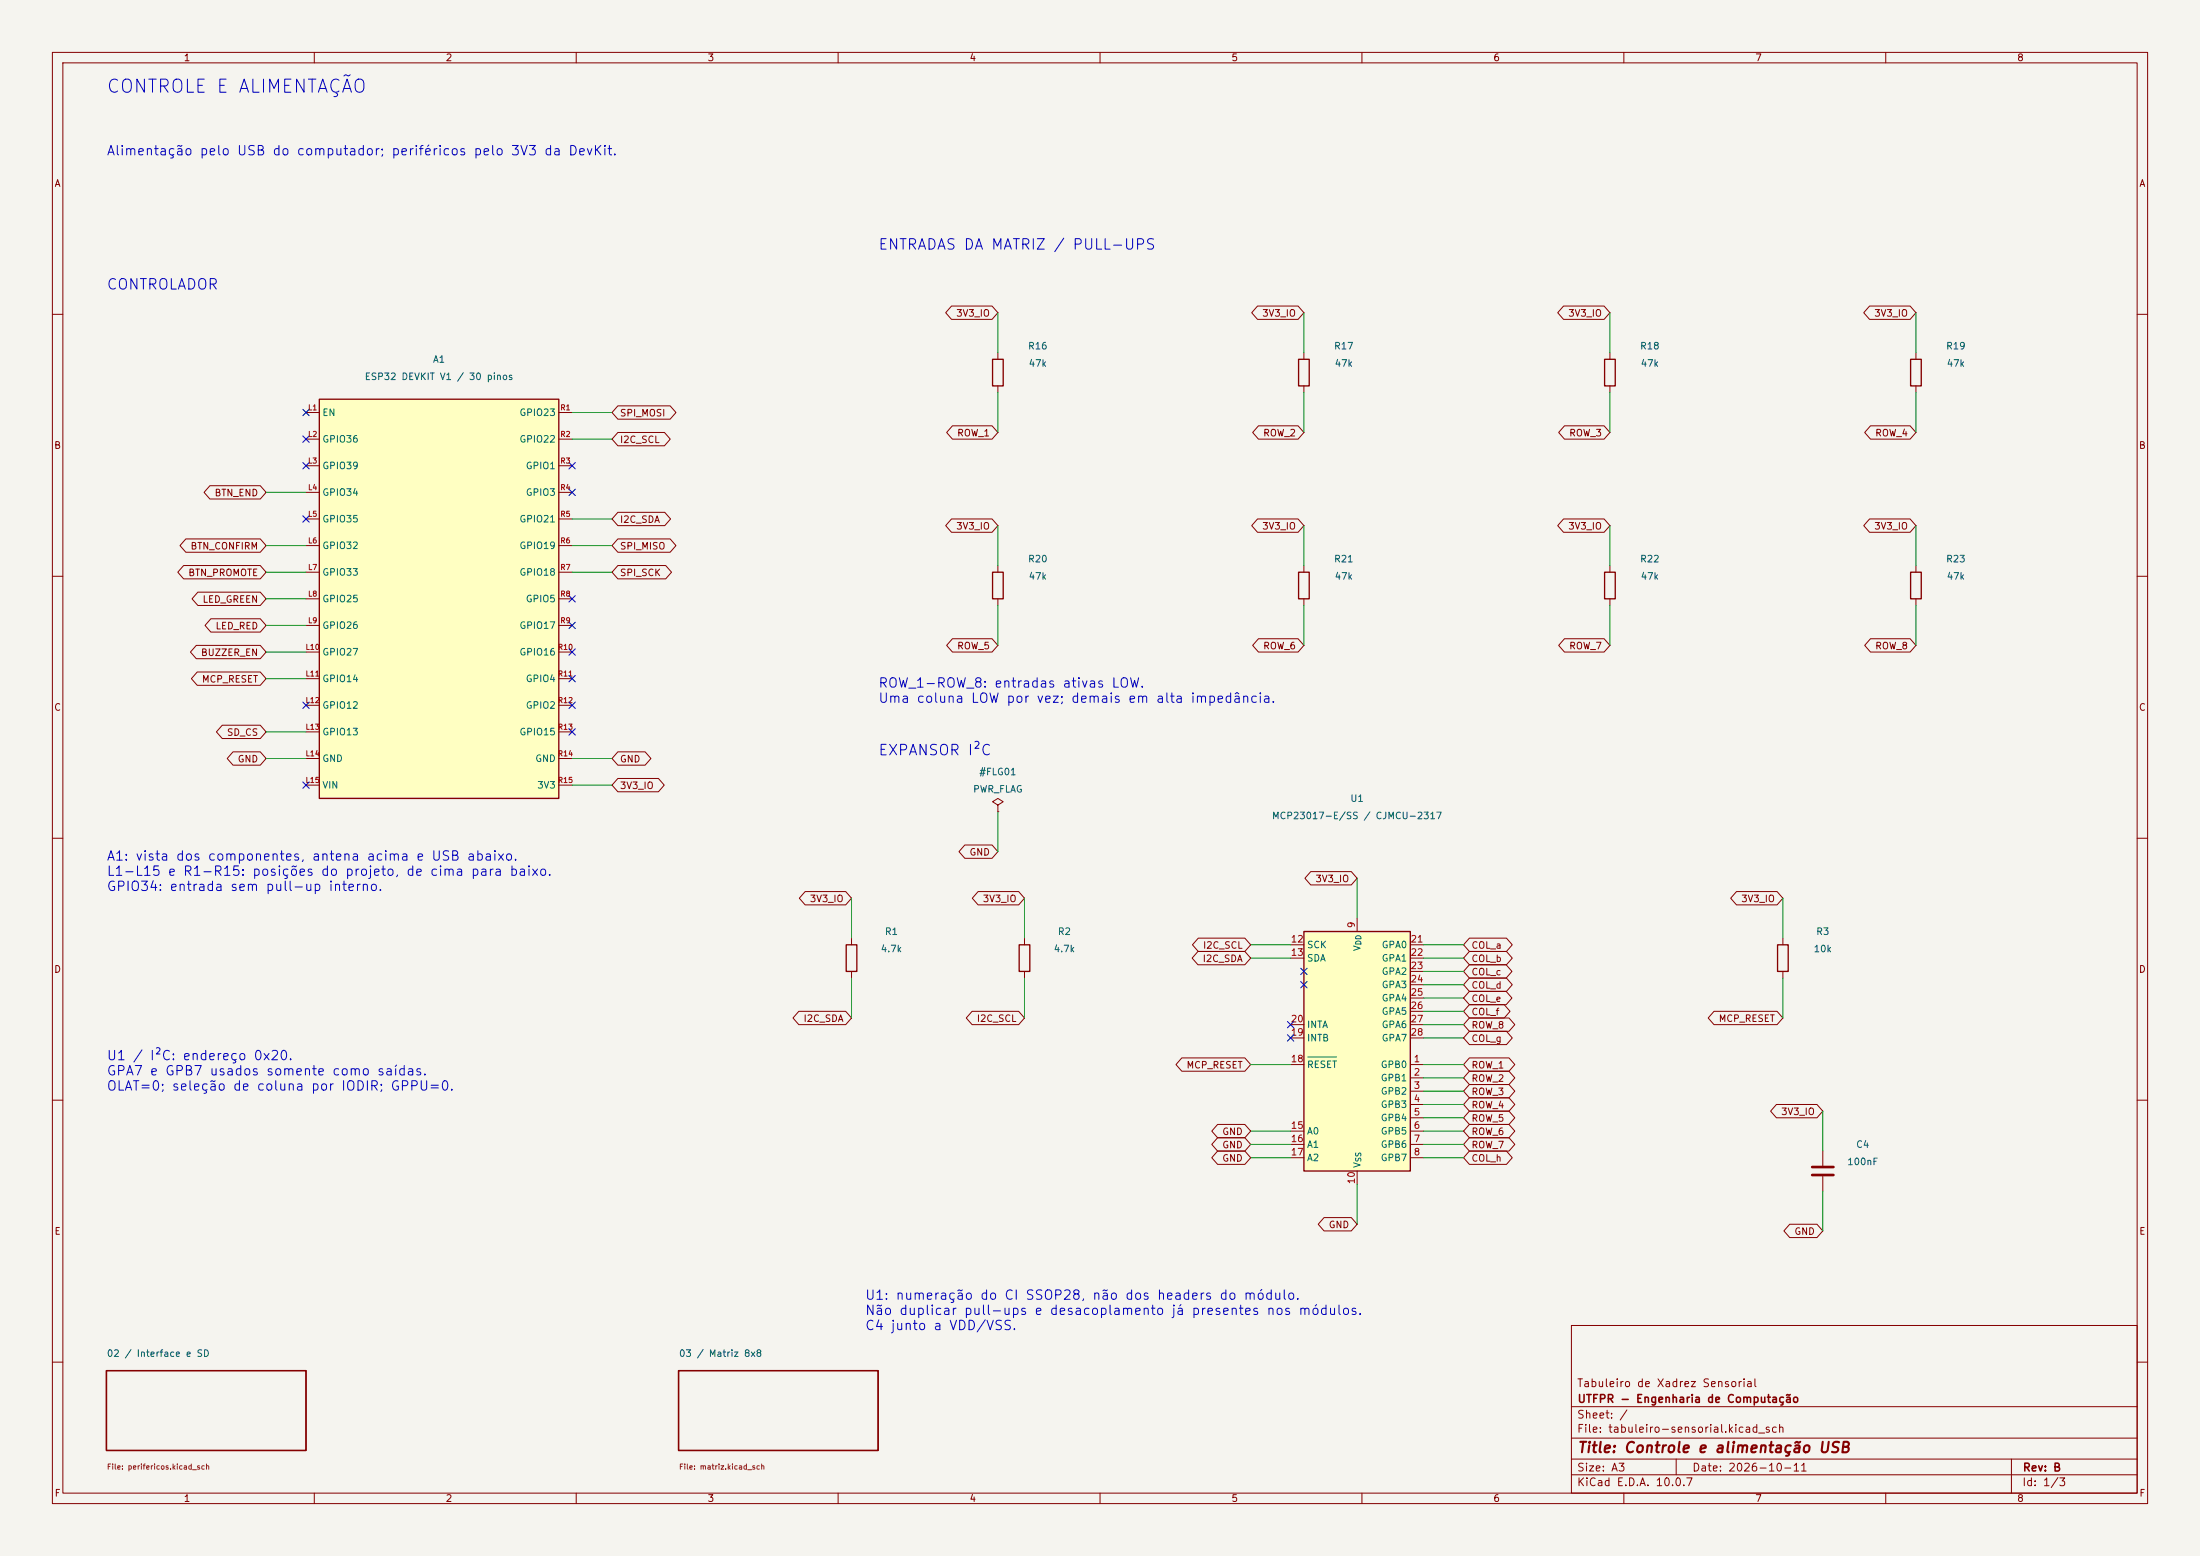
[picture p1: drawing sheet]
(kicad_sch (version 20250114) (generator "eeschema") (paper "A3")
    (title_block (title "Controle e alimentação USB") (date "2026-10-11") (rev "B") (company "UTFPR - Engenharia de Computação")
    (comment 1 "Tabuleiro de Xadrez Sensorial"))
    (lib_symbols (symbol "Sensory:C"
  (pin_numbers (hide yes))
  (pin_names
   (offset 0.254))
  (exclude_from_sim no)
  (in_bom yes)
  (on_board yes)
  (in_pos_files yes)
  (duplicate_pin_numbers_are_jumpers no)
  (property "Reference" "C" (at 0.635 2.54 0) (show_name no) (do_not_autoplace no) (effects (font (size 1.27 1.27)) (justify left)))
  (property "Value" "C" (at 0.635 -2.54 0) (show_name no) (do_not_autoplace no) (effects (font (size 1.27 1.27)) (justify left)))
  (property "Footprint" "" (at 0.9652 -3.81 0) (show_name no) (do_not_autoplace no) (hide yes) (effects (font (size 1.27 1.27))))
  (property "Datasheet" "" (at 0 0 0) (show_name no) (do_not_autoplace no) (hide yes) (effects (font (size 1.27 1.27))))
  (property "Description" "Unpolarized capacitor" (at 0 0 0) (show_name no) (do_not_autoplace no) (hide yes) (effects (font (size 1.27 1.27))))
  (symbol "C_0_1"
   (polyline (pts (xy -2.032 0.762) (xy 2.032 0.762)) (stroke (width 0.508) (type default)) (fill (type none)))
   (polyline (pts (xy -2.032 -0.762) (xy 2.032 -0.762)) (stroke (width 0.508) (type default)) (fill (type none))))
  (symbol "C_1_1"
   (pin passive line (at 0 3.81 270) (length 2.794) (name "" (effects (font (size 1.27 1.27)))) (number "1" (effects (font (size 1.27 1.27)))))
   (pin passive line (at 0 -3.81 90) (length 2.794) (name "" (effects (font (size 1.27 1.27)))) (number "2" (effects (font (size 1.27 1.27))))))
  (embedded_fonts no))
(symbol "Sensory:ESP32_DevKit_V1_30pin" (pin_names (offset 0.5)) (in_bom yes) (on_board yes)
   (property "Reference" "A" (at 0 43.18 0) (effects (font (size 1 1))))
   (property "Value" "ESP32_DevKit_V1_30pin" (at 0 40.64 0) (effects (font (size 1 1))))
   (property "Footprint" "" (at 0 0 0) (effects (font (size 1 1)) (hide yes)))
   (property "Datasheet" "" (at 0 0 0) (effects (font (size 1 1)) (hide yes)))
   (property "Description" "DevKit V1 / ESP-WROOM-32, 30 pinos. Vista dos componentes, antena acima e USB abaixo. L/R: posições do projeto, de cima para baixo; não são números do módulo WROOM." (at 0 0 0) (effects (font (size 1 1)) (hide yes)))
   (symbol "ESP32_DevKit_V1_30pin_0_1" (rectangle (start -22.86 38.1) (end 22.86 -38.1) (stroke (width 0.254) (type default)) (fill (type background)))) (symbol "ESP32_DevKit_V1_30pin_1_1" (pin input line (at -25.4 35.56 0) (length 2.54) (name "EN" (effects (font (size 1.27 1.27)))) (number "L1" (effects (font (size 1.0 1.0))))) (pin input line (at -25.4 30.48 0) (length 2.54) (name "GPIO36" (effects (font (size 1.27 1.27)))) (number "L2" (effects (font (size 1.0 1.0))))) (pin input line (at -25.4 25.4 0) (length 2.54) (name "GPIO39" (effects (font (size 1.27 1.27)))) (number "L3" (effects (font (size 1.0 1.0))))) (pin input line (at -25.4 20.32 0) (length 2.54) (name "GPIO34" (effects (font (size 1.27 1.27)))) (number "L4" (effects (font (size 1.0 1.0))))) (pin input line (at -25.4 15.24 0) (length 2.54) (name "GPIO35" (effects (font (size 1.27 1.27)))) (number "L5" (effects (font (size 1.0 1.0))))) (pin input line (at -25.4 10.16 0) (length 2.54) (name "GPIO32" (effects (font (size 1.27 1.27)))) (number "L6" (effects (font (size 1.0 1.0))))) (pin input line (at -25.4 5.08 0) (length 2.54) (name "GPIO33" (effects (font (size 1.27 1.27)))) (number "L7" (effects (font (size 1.0 1.0))))) (pin output line (at -25.4 -0.0 0) (length 2.54) (name "GPIO25" (effects (font (size 1.27 1.27)))) (number "L8" (effects (font (size 1.0 1.0))))) (pin output line (at -25.4 -5.08 0) (length 2.54) (name "GPIO26" (effects (font (size 1.27 1.27)))) (number "L9" (effects (font (size 1.0 1.0))))) (pin output line (at -25.4 -10.16 0) (length 2.54) (name "GPIO27" (effects (font (size 1.27 1.27)))) (number "L10" (effects (font (size 1.0 1.0))))) (pin output line (at -25.4 -15.24 0) (length 2.54) (name "GPIO14" (effects (font (size 1.27 1.27)))) (number "L11" (effects (font (size 1.0 1.0))))) (pin bidirectional line (at -25.4 -20.32 0) (length 2.54) (name "GPIO12" (effects (font (size 1.27 1.27)))) (number "L12" (effects (font (size 1.0 1.0))))) (pin output line (at -25.4 -25.4 0) (length 2.54) (name "GPIO13" (effects (font (size 1.27 1.27)))) (number "L13" (effects (font (size 1.0 1.0))))) (pin power_in line (at -25.4 -30.48 0) (length 2.54) (name "GND" (effects (font (size 1.27 1.27)))) (number "L14" (effects (font (size 1.0 1.0))))) (pin power_in line (at -25.4 -35.56 0) (length 2.54) (name "VIN" (effects (font (size 1.27 1.27)))) (number "L15" (effects (font (size 1.0 1.0))))) (pin output line (at 25.4 35.56 180) (length 2.54) (name "GPIO23" (effects (font (size 1.27 1.27)))) (number "R1" (effects (font (size 1.0 1.0))))) (pin output line (at 25.4 30.48 180) (length 2.54) (name "GPIO22" (effects (font (size 1.27 1.27)))) (number "R2" (effects (font (size 1.0 1.0))))) (pin bidirectional line (at 25.4 25.4 180) (length 2.54) (name "GPIO1" (effects (font (size 1.27 1.27)))) (number "R3" (effects (font (size 1.0 1.0))))) (pin bidirectional line (at 25.4 20.32 180) (length 2.54) (name "GPIO3" (effects (font (size 1.27 1.27)))) (number "R4" (effects (font (size 1.0 1.0))))) (pin bidirectional line (at 25.4 15.24 180) (length 2.54) (name "GPIO21" (effects (font (size 1.27 1.27)))) (number "R5" (effects (font (size 1.0 1.0))))) (pin input line (at 25.4 10.16 180) (length 2.54) (name "GPIO19" (effects (font (size 1.27 1.27)))) (number "R6" (effects (font (size 1.0 1.0))))) (pin output line (at 25.4 5.08 180) (length 2.54) (name "GPIO18" (effects (font (size 1.27 1.27)))) (number "R7" (effects (font (size 1.0 1.0))))) (pin bidirectional line (at 25.4 -0.0 180) (length 2.54) (name "GPIO5" (effects (font (size 1.27 1.27)))) (number "R8" (effects (font (size 1.0 1.0))))) (pin bidirectional line (at 25.4 -5.08 180) (length 2.54) (name "GPIO17" (effects (font (size 1.27 1.27)))) (number "R9" (effects (font (size 1.0 1.0))))) (pin bidirectional line (at 25.4 -10.16 180) (length 2.54) (name "GPIO16" (effects (font (size 1.27 1.27)))) (number "R10" (effects (font (size 1.0 1.0))))) (pin bidirectional line (at 25.4 -15.24 180) (length 2.54) (name "GPIO4" (effects (font (size 1.27 1.27)))) (number "R11" (effects (font (size 1.0 1.0))))) (pin bidirectional line (at 25.4 -20.32 180) (length 2.54) (name "GPIO2" (effects (font (size 1.27 1.27)))) (number "R12" (effects (font (size 1.0 1.0))))) (pin bidirectional line (at 25.4 -25.4 180) (length 2.54) (name "GPIO15" (effects (font (size 1.27 1.27)))) (number "R13" (effects (font (size 1.0 1.0))))) (pin power_in line (at 25.4 -30.48 180) (length 2.54) (name "GND" (effects (font (size 1.27 1.27)))) (number "R14" (effects (font (size 1.0 1.0))))) (pin power_out line (at 25.4 -35.56 180) (length 2.54) (name "3V3" (effects (font (size 1.27 1.27)))) (number "R15" (effects (font (size 1.0 1.0)))))))
(symbol "Sensory:MCP23017"
  (exclude_from_sim no)
  (in_bom yes)
  (on_board yes)
  (in_pos_files yes)
  (duplicate_pin_numbers_are_jumpers no)
  (property "Reference" "U" (at -9.398 24.638 0) (show_name no) (do_not_autoplace no) (effects (font (size 1.27 1.27))))
  (property "Value" "MCP23017" (at 11.176 24.638 0) (show_name no) (do_not_autoplace no) (effects (font (size 1.27 1.27))))
  (property "Footprint" "Package_SO:SOIC-28W_7.5x17.9mm_P1.27mm" (at 5.08 -25.4 0) (show_name no) (do_not_autoplace no) (hide yes) (effects (font (size 1.27 1.27)) (justify left)))
  (property "Datasheet" "https://ww1.microchip.com/downloads/aemDocuments/documents/APID/ProductDocuments/DataSheets/MCP23017-Data-Sheet-DS20001952.pdf" (at 5.08 -27.94 0) (show_name no) (do_not_autoplace no) (hide yes) (effects (font (size 1.27 1.27)) (justify left)))
  (property "Description" "16-bit I/O expander, I2C, interrupts, w pull-ups, GPA7/GPB7 output only (https://microchip.my.site.com/s/article/GPA7---GPB7-Cannot-Be-Used-as-Inputs-In-MCP23017),  SOIC-28" (at 0 0 0) (show_name no) (do_not_autoplace no) (hide yes) (effects (font (size 1.27 1.27))))
  (symbol "MCP23017_0_1"
   (rectangle (start -10.16 22.86) (end 10.16 -22.86) (stroke (width 0.254) (type default)) (fill (type background))))
  (symbol "MCP23017_1_1"
   (pin bidirectional line (at 12.7 -2.54 180) (length 2.54) (name "GPB0" (effects (font (size 1.27 1.27)))) (number "1" (effects (font (size 1.27 1.27)))))
   (pin bidirectional line (at 12.7 -5.08 180) (length 2.54) (name "GPB1" (effects (font (size 1.27 1.27)))) (number "2" (effects (font (size 1.27 1.27)))))
   (pin bidirectional line (at 12.7 -7.62 180) (length 2.54) (name "GPB2" (effects (font (size 1.27 1.27)))) (number "3" (effects (font (size 1.27 1.27)))))
   (pin bidirectional line (at 12.7 -10.16 180) (length 2.54) (name "GPB3" (effects (font (size 1.27 1.27)))) (number "4" (effects (font (size 1.27 1.27)))))
   (pin bidirectional line (at 12.7 -12.7 180) (length 2.54) (name "GPB4" (effects (font (size 1.27 1.27)))) (number "5" (effects (font (size 1.27 1.27)))))
   (pin bidirectional line (at 12.7 -15.24 180) (length 2.54) (name "GPB5" (effects (font (size 1.27 1.27)))) (number "6" (effects (font (size 1.27 1.27)))))
   (pin bidirectional line (at 12.7 -17.78 180) (length 2.54) (name "GPB6" (effects (font (size 1.27 1.27)))) (number "7" (effects (font (size 1.27 1.27)))))
   (pin output line (at 12.7 -20.32 180) (length 2.54) (name "GPB7" (effects (font (size 1.27 1.27)))) (number "8" (effects (font (size 1.27 1.27)))))
   (pin power_in line (at 0 25.4 270) (length 2.54) (name "V_{DD}" (effects (font (size 1.27 1.27)))) (number "9" (effects (font (size 1.27 1.27)))))
   (pin power_in line (at 0 -25.4 90) (length 2.54) (name "V_{SS}" (effects (font (size 1.27 1.27)))) (number "10" (effects (font (size 1.27 1.27)))))
   (pin no_connect line (at -10.16 15.24 0) (length 2.54) (hide yes) (name "NC" (effects (font (size 1.27 1.27)))) (number "11" (effects (font (size 1.27 1.27)))))
   (pin input line (at -12.7 20.32 0) (length 2.54) (name "SCK" (effects (font (size 1.27 1.27)))) (number "12" (effects (font (size 1.27 1.27)))))
   (pin bidirectional line (at -12.7 17.78 0) (length 2.54) (name "SDA" (effects (font (size 1.27 1.27)))) (number "13" (effects (font (size 1.27 1.27)))))
   (pin no_connect line (at -10.16 12.7 0) (length 2.54) (hide yes) (name "NC" (effects (font (size 1.27 1.27)))) (number "14" (effects (font (size 1.27 1.27)))))
   (pin input line (at -12.7 -15.24 0) (length 2.54) (name "A0" (effects (font (size 1.27 1.27)))) (number "15" (effects (font (size 1.27 1.27)))))
   (pin input line (at -12.7 -17.78 0) (length 2.54) (name "A1" (effects (font (size 1.27 1.27)))) (number "16" (effects (font (size 1.27 1.27)))))
   (pin input line (at -12.7 -20.32 0) (length 2.54) (name "A2" (effects (font (size 1.27 1.27)))) (number "17" (effects (font (size 1.27 1.27)))))
   (pin input line (at -12.7 -2.54 0) (length 2.54) (name "~{RESET}" (effects (font (size 1.27 1.27)))) (number "18" (effects (font (size 1.27 1.27)))))
   (pin tri_state line (at -12.7 2.54 0) (length 2.54) (name "INTB" (effects (font (size 1.27 1.27)))) (number "19" (effects (font (size 1.27 1.27)))))
   (pin tri_state line (at -12.7 5.08 0) (length 2.54) (name "INTA" (effects (font (size 1.27 1.27)))) (number "20" (effects (font (size 1.27 1.27)))))
   (pin bidirectional line (at 12.7 20.32 180) (length 2.54) (name "GPA0" (effects (font (size 1.27 1.27)))) (number "21" (effects (font (size 1.27 1.27)))))
   (pin bidirectional line (at 12.7 17.78 180) (length 2.54) (name "GPA1" (effects (font (size 1.27 1.27)))) (number "22" (effects (font (size 1.27 1.27)))))
   (pin bidirectional line (at 12.7 15.24 180) (length 2.54) (name "GPA2" (effects (font (size 1.27 1.27)))) (number "23" (effects (font (size 1.27 1.27)))))
   (pin bidirectional line (at 12.7 12.7 180) (length 2.54) (name "GPA3" (effects (font (size 1.27 1.27)))) (number "24" (effects (font (size 1.27 1.27)))))
   (pin bidirectional line (at 12.7 10.16 180) (length 2.54) (name "GPA4" (effects (font (size 1.27 1.27)))) (number "25" (effects (font (size 1.27 1.27)))))
   (pin bidirectional line (at 12.7 7.62 180) (length 2.54) (name "GPA5" (effects (font (size 1.27 1.27)))) (number "26" (effects (font (size 1.27 1.27)))))
   (pin bidirectional line (at 12.7 5.08 180) (length 2.54) (name "GPA6" (effects (font (size 1.27 1.27)))) (number "27" (effects (font (size 1.27 1.27)))))
   (pin output line (at 12.7 2.54 180) (length 2.54) (name "GPA7" (effects (font (size 1.27 1.27)))) (number "28" (effects (font (size 1.27 1.27))))))
  (embedded_fonts no))
(symbol "Sensory:PWR_FLAG"
  (power global)
  (pin_numbers (hide yes))
  (pin_names
   (offset 0) (hide yes))
  (exclude_from_sim no)
  (in_bom yes)
  (on_board yes)
  (in_pos_files yes)
  (duplicate_pin_numbers_are_jumpers no)
  (property "Reference" "#FLG" (at 0 1.905 0) (show_name no) (do_not_autoplace no) (hide yes) (effects (font (size 1.27 1.27))))
  (property "Value" "PWR_FLAG" (at 0 3.81 0) (show_name no) (do_not_autoplace no) (effects (font (size 1.27 1.27))))
  (property "Footprint" "" (at 0 0 0) (show_name no) (do_not_autoplace no) (hide yes) (effects (font (size 1.27 1.27))))
  (property "Datasheet" "" (at 0 0 0) (show_name no) (do_not_autoplace no) (hide yes) (effects (font (size 1.27 1.27))))
  (property "Description" "Special symbol for telling ERC where power comes from" (at 0 0 0) (show_name no) (do_not_autoplace no) (hide yes) (effects (font (size 1.27 1.27))))
  (symbol "PWR_FLAG_0_0"
   (pin power_out line (at 0 0 90) (length 0) (name "" (effects (font (size 1.27 1.27)))) (number "1" (effects (font (size 1.27 1.27))))))
  (symbol "PWR_FLAG_0_1"
   (polyline (pts (xy 0 0) (xy 0 1.27) (xy -1.016 1.905) (xy 0 2.54) (xy 1.016 1.905) (xy 0 1.27)) (stroke (width 0) (type default)) (fill (type none))))
  (embedded_fonts no))
(symbol "Sensory:R"
  (pin_numbers (hide yes))
  (pin_names
   (offset 0))
  (exclude_from_sim no)
  (in_bom yes)
  (on_board yes)
  (in_pos_files yes)
  (duplicate_pin_numbers_are_jumpers no)
  (property "Reference" "R" (at 2.032 0 90) (show_name no) (do_not_autoplace no) (effects (font (size 1.27 1.27))))
  (property "Value" "R" (at 0 0 90) (show_name no) (do_not_autoplace no) (effects (font (size 1.27 1.27))))
  (property "Footprint" "" (at -1.778 0 90) (show_name no) (do_not_autoplace no) (hide yes) (effects (font (size 1.27 1.27))))
  (property "Datasheet" "" (at 0 0 0) (show_name no) (do_not_autoplace no) (hide yes) (effects (font (size 1.27 1.27))))
  (property "Description" "Resistor" (at 0 0 0) (show_name no) (do_not_autoplace no) (hide yes) (effects (font (size 1.27 1.27))))
  (symbol "R_0_1"
   (rectangle (start -1.016 -2.54) (end 1.016 2.54) (stroke (width 0.254) (type default)) (fill (type none))))
  (symbol "R_1_1"
   (pin passive line (at 0 3.81 270) (length 1.27) (name "" (effects (font (size 1.27 1.27)))) (number "1" (effects (font (size 1.27 1.27)))))
   (pin passive line (at 0 -3.81 90) (length 1.27) (name "" (effects (font (size 1.27 1.27)))) (number "2" (effects (font (size 1.27 1.27))))))
  (embedded_fonts no))) (text "CONTROLE E ALIMENTAÇÃO" (at 20.32 15.24 0) (effects (font (size 2.5 2.5)) (justify left top))) (text "Alimentação pelo USB do computador; periféricos pelo 3V3 da DevKit." (at 20.32 27.94 0) (effects (font (size 1.8 1.8)) (justify left top))) (text "CONTROLADOR" (at 20.32 53.34 0) (effects (font (size 2.0 2.0)) (justify left top))) (text "ENTRADAS DA MATRIZ / PULL-UPS" (at 167.64 45.72 0) (effects (font (size 2.0 2.0)) (justify left top))) (symbol (lib_id "Sensory:ESP32_DevKit_V1_30pin") (at 83.82 114.3 0) (unit 1) (in_bom yes) (on_board yes) (dnp no)
    (property "Reference" "A1" (at 83.82 68.58 0) (effects (font (size 1.27 1.27))))
    (property "Value" "ESP32 DEVKIT V1 / 30 pinos" (at 83.82 71.882 0) (effects (font (size 1.27 1.27))))
    (property "Footprint" "" (at 83.82 114.3 0) (effects (font (size 1 1)) (hide yes)))
    (property "Assembly_note" "Alimentação pelo USB do computador; 3V3 da placa alimenta os periféricos. L/R: posições do projeto, de cima para baixo, na vista dos componentes com antena acima e USB abaixo." (at 83.82 114.3 0) (effects (font (size 1 1)) (hide yes)))) (no_connect (at 58.42 78.74)) (no_connect (at 58.42 83.82)) (no_connect (at 58.42 88.9)) (wire (pts (xy 58.42 93.98) (xy 50.8 93.98)) (stroke (width 0) (type default))) (global_label "BTN_END" (shape bidirectional) (at 50.8 93.98 0) (effects (font (size 1.27 1.27)) (justify right))) (no_connect (at 58.42 99.06)) (wire (pts (xy 58.42 104.14) (xy 50.8 104.14)) (stroke (width 0) (type default))) (global_label "BTN_CONFIRM" (shape bidirectional) (at 50.8 104.14 0) (effects (font (size 1.27 1.27)) (justify right))) (wire (pts (xy 58.42 109.22) (xy 50.8 109.22)) (stroke (width 0) (type default))) (global_label "BTN_PROMOTE" (shape bidirectional) (at 50.8 109.22 0) (effects (font (size 1.27 1.27)) (justify right))) (wire (pts (xy 58.42 114.3) (xy 50.8 114.3)) (stroke (width 0) (type default))) (global_label "LED_GREEN" (shape bidirectional) (at 50.8 114.3 0) (effects (font (size 1.27 1.27)) (justify right))) (wire (pts (xy 58.42 119.38) (xy 50.8 119.38)) (stroke (width 0) (type default))) (global_label "LED_RED" (shape bidirectional) (at 50.8 119.38 0) (effects (font (size 1.27 1.27)) (justify right))) (wire (pts (xy 58.42 124.46) (xy 50.8 124.46)) (stroke (width 0) (type default))) (global_label "BUZZER_EN" (shape bidirectional) (at 50.8 124.46 0) (effects (font (size 1.27 1.27)) (justify right))) (wire (pts (xy 58.42 129.54) (xy 50.8 129.54)) (stroke (width 0) (type default))) (global_label "MCP_RESET" (shape bidirectional) (at 50.8 129.54 0) (effects (font (size 1.27 1.27)) (justify right))) (no_connect (at 58.42 134.62)) (wire (pts (xy 58.42 139.7) (xy 50.8 139.7)) (stroke (width 0) (type default))) (global_label "SD_CS" (shape bidirectional) (at 50.8 139.7 0) (effects (font (size 1.27 1.27)) (justify right))) (wire (pts (xy 58.42 144.78) (xy 50.8 144.78)) (stroke (width 0) (type default))) (global_label "GND" (shape bidirectional) (at 50.8 144.78 0) (effects (font (size 1.27 1.27)) (justify right))) (no_connect (at 58.42 149.86)) (wire (pts (xy 109.22 78.74) (xy 116.84 78.74)) (stroke (width 0) (type default))) (global_label "SPI_MOSI" (shape bidirectional) (at 116.84 78.74 180) (effects (font (size 1.27 1.27)) (justify left))) (wire (pts (xy 109.22 83.82) (xy 116.84 83.82)) (stroke (width 0) (type default))) (global_label "I2C_SCL" (shape bidirectional) (at 116.84 83.82 180) (effects (font (size 1.27 1.27)) (justify left))) (no_connect (at 109.22 88.9)) (no_connect (at 109.22 93.98)) (wire (pts (xy 109.22 99.06) (xy 116.84 99.06)) (stroke (width 0) (type default))) (global_label "I2C_SDA" (shape bidirectional) (at 116.84 99.06 180) (effects (font (size 1.27 1.27)) (justify left))) (wire (pts (xy 109.22 104.14) (xy 116.84 104.14)) (stroke (width 0) (type default))) (global_label "SPI_MISO" (shape bidirectional) (at 116.84 104.14 180) (effects (font (size 1.27 1.27)) (justify left))) (wire (pts (xy 109.22 109.22) (xy 116.84 109.22)) (stroke (width 0) (type default))) (global_label "SPI_SCK" (shape bidirectional) (at 116.84 109.22 180) (effects (font (size 1.27 1.27)) (justify left))) (no_connect (at 109.22 114.3)) (no_connect (at 109.22 119.38)) (no_connect (at 109.22 124.46)) (no_connect (at 109.22 129.54)) (no_connect (at 109.22 134.62)) (no_connect (at 109.22 139.7)) (wire (pts (xy 109.22 144.78) (xy 116.84 144.78)) (stroke (width 0) (type default))) (global_label "GND" (shape bidirectional) (at 116.84 144.78 180) (effects (font (size 1.27 1.27)) (justify left))) (wire (pts (xy 109.22 149.86) (xy 116.84 149.86)) (stroke (width 0) (type default))) (global_label "3V3_IO" (shape bidirectional) (at 116.84 149.86 180) (effects (font (size 1.27 1.27)) (justify left))) (text "A1: vista dos componentes, antena acima e USB abaixo.\nL1-L15 e R1-R15: posições do projeto, de cima para baixo.\nGPIO34: entrada sem pull-up interno." (at 20.32 162.56 0) (effects (font (size 1.8 1.8)) (justify left top))) (symbol (lib_id "Sensory:R") (at 190.5 71.12 0) (unit 1) (in_bom yes) (on_board yes) (dnp no)
    (property "Reference" "R16" (at 198.12 66.04 0) (effects (font (size 1.27 1.27))))
    (property "Value" "47k" (at 198.12 69.342 0) (effects (font (size 1.27 1.27))))
    (property "Footprint" "" (at 190.5 71.12 0) (effects (font (size 1 1)) (hide yes)))
    (property "Assembly_note" "Pull-up externo da entrada de matriz. Pull-ups internos do MCP desabilitados." (at 190.5 71.12 0) (effects (font (size 1 1)) (hide yes)))) (wire (pts (xy 190.5 67.31) (xy 190.5 59.69)) (stroke (width 0) (type default))) (global_label "3V3_IO" (shape bidirectional) (at 190.5 59.69 0) (effects (font (size 1.27 1.27)) (justify right))) (wire (pts (xy 190.5 74.93) (xy 190.5 82.55)) (stroke (width 0) (type default))) (global_label "ROW_1" (shape bidirectional) (at 190.5 82.55 0) (effects (font (size 1.27 1.27)) (justify right))) (symbol (lib_id "Sensory:R") (at 248.92 71.12 0) (unit 1) (in_bom yes) (on_board yes) (dnp no)
    (property "Reference" "R17" (at 256.54 66.04 0) (effects (font (size 1.27 1.27))))
    (property "Value" "47k" (at 256.54 69.342 0) (effects (font (size 1.27 1.27))))
    (property "Footprint" "" (at 248.92 71.12 0) (effects (font (size 1 1)) (hide yes)))
    (property "Assembly_note" "Pull-up externo da entrada de matriz. Pull-ups internos do MCP desabilitados." (at 248.92 71.12 0) (effects (font (size 1 1)) (hide yes)))) (wire (pts (xy 248.92 67.31) (xy 248.92 59.69)) (stroke (width 0) (type default))) (global_label "3V3_IO" (shape bidirectional) (at 248.92 59.69 0) (effects (font (size 1.27 1.27)) (justify right))) (wire (pts (xy 248.92 74.93) (xy 248.92 82.55)) (stroke (width 0) (type default))) (global_label "ROW_2" (shape bidirectional) (at 248.92 82.55 0) (effects (font (size 1.27 1.27)) (justify right))) (symbol (lib_id "Sensory:R") (at 307.34 71.12 0) (unit 1) (in_bom yes) (on_board yes) (dnp no)
    (property "Reference" "R18" (at 314.96 66.04 0) (effects (font (size 1.27 1.27))))
    (property "Value" "47k" (at 314.96 69.342 0) (effects (font (size 1.27 1.27))))
    (property "Footprint" "" (at 307.34 71.12 0) (effects (font (size 1 1)) (hide yes)))
    (property "Assembly_note" "Pull-up externo da entrada de matriz. Pull-ups internos do MCP desabilitados." (at 307.34 71.12 0) (effects (font (size 1 1)) (hide yes)))) (wire (pts (xy 307.34 67.31) (xy 307.34 59.69)) (stroke (width 0) (type default))) (global_label "3V3_IO" (shape bidirectional) (at 307.34 59.69 0) (effects (font (size 1.27 1.27)) (justify right))) (wire (pts (xy 307.34 74.93) (xy 307.34 82.55)) (stroke (width 0) (type default))) (global_label "ROW_3" (shape bidirectional) (at 307.34 82.55 0) (effects (font (size 1.27 1.27)) (justify right))) (symbol (lib_id "Sensory:R") (at 365.76 71.12 0) (unit 1) (in_bom yes) (on_board yes) (dnp no)
    (property "Reference" "R19" (at 373.38 66.04 0) (effects (font (size 1.27 1.27))))
    (property "Value" "47k" (at 373.38 69.342 0) (effects (font (size 1.27 1.27))))
    (property "Footprint" "" (at 365.76 71.12 0) (effects (font (size 1 1)) (hide yes)))
    (property "Assembly_note" "Pull-up externo da entrada de matriz. Pull-ups internos do MCP desabilitados." (at 365.76 71.12 0) (effects (font (size 1 1)) (hide yes)))) (wire (pts (xy 365.76 67.31) (xy 365.76 59.69)) (stroke (width 0) (type default))) (global_label "3V3_IO" (shape bidirectional) (at 365.76 59.69 0) (effects (font (size 1.27 1.27)) (justify right))) (wire (pts (xy 365.76 74.93) (xy 365.76 82.55)) (stroke (width 0) (type default))) (global_label "ROW_4" (shape bidirectional) (at 365.76 82.55 0) (effects (font (size 1.27 1.27)) (justify right))) (symbol (lib_id "Sensory:R") (at 190.5 111.76 0) (unit 1) (in_bom yes) (on_board yes) (dnp no)
    (property "Reference" "R20" (at 198.12 106.68 0) (effects (font (size 1.27 1.27))))
    (property "Value" "47k" (at 198.12 109.982 0) (effects (font (size 1.27 1.27))))
    (property "Footprint" "" (at 190.5 111.76 0) (effects (font (size 1 1)) (hide yes)))
    (property "Assembly_note" "Pull-up externo da entrada de matriz. Pull-ups internos do MCP desabilitados." (at 190.5 111.76 0) (effects (font (size 1 1)) (hide yes)))) (wire (pts (xy 190.5 107.95) (xy 190.5 100.33)) (stroke (width 0) (type default))) (global_label "3V3_IO" (shape bidirectional) (at 190.5 100.33 0) (effects (font (size 1.27 1.27)) (justify right))) (wire (pts (xy 190.5 115.57) (xy 190.5 123.19)) (stroke (width 0) (type default))) (global_label "ROW_5" (shape bidirectional) (at 190.5 123.19 0) (effects (font (size 1.27 1.27)) (justify right))) (symbol (lib_id "Sensory:R") (at 248.92 111.76 0) (unit 1) (in_bom yes) (on_board yes) (dnp no)
    (property "Reference" "R21" (at 256.54 106.68 0) (effects (font (size 1.27 1.27))))
    (property "Value" "47k" (at 256.54 109.982 0) (effects (font (size 1.27 1.27))))
    (property "Footprint" "" (at 248.92 111.76 0) (effects (font (size 1 1)) (hide yes)))
    (property "Assembly_note" "Pull-up externo da entrada de matriz. Pull-ups internos do MCP desabilitados." (at 248.92 111.76 0) (effects (font (size 1 1)) (hide yes)))) (wire (pts (xy 248.92 107.95) (xy 248.92 100.33)) (stroke (width 0) (type default))) (global_label "3V3_IO" (shape bidirectional) (at 248.92 100.33 0) (effects (font (size 1.27 1.27)) (justify right))) (wire (pts (xy 248.92 115.57) (xy 248.92 123.19)) (stroke (width 0) (type default))) (global_label "ROW_6" (shape bidirectional) (at 248.92 123.19 0) (effects (font (size 1.27 1.27)) (justify right))) (symbol (lib_id "Sensory:R") (at 307.34 111.76 0) (unit 1) (in_bom yes) (on_board yes) (dnp no)
    (property "Reference" "R22" (at 314.96 106.68 0) (effects (font (size 1.27 1.27))))
    (property "Value" "47k" (at 314.96 109.982 0) (effects (font (size 1.27 1.27))))
    (property "Footprint" "" (at 307.34 111.76 0) (effects (font (size 1 1)) (hide yes)))
    (property "Assembly_note" "Pull-up externo da entrada de matriz. Pull-ups internos do MCP desabilitados." (at 307.34 111.76 0) (effects (font (size 1 1)) (hide yes)))) (wire (pts (xy 307.34 107.95) (xy 307.34 100.33)) (stroke (width 0) (type default))) (global_label "3V3_IO" (shape bidirectional) (at 307.34 100.33 0) (effects (font (size 1.27 1.27)) (justify right))) (wire (pts (xy 307.34 115.57) (xy 307.34 123.19)) (stroke (width 0) (type default))) (global_label "ROW_7" (shape bidirectional) (at 307.34 123.19 0) (effects (font (size 1.27 1.27)) (justify right))) (symbol (lib_id "Sensory:R") (at 365.76 111.76 0) (unit 1) (in_bom yes) (on_board yes) (dnp no)
    (property "Reference" "R23" (at 373.38 106.68 0) (effects (font (size 1.27 1.27))))
    (property "Value" "47k" (at 373.38 109.982 0) (effects (font (size 1.27 1.27))))
    (property "Footprint" "" (at 365.76 111.76 0) (effects (font (size 1 1)) (hide yes)))
    (property "Assembly_note" "Pull-up externo da entrada de matriz. Pull-ups internos do MCP desabilitados." (at 365.76 111.76 0) (effects (font (size 1 1)) (hide yes)))) (wire (pts (xy 365.76 107.95) (xy 365.76 100.33)) (stroke (width 0) (type default))) (global_label "3V3_IO" (shape bidirectional) (at 365.76 100.33 0) (effects (font (size 1.27 1.27)) (justify right))) (wire (pts (xy 365.76 115.57) (xy 365.76 123.19)) (stroke (width 0) (type default))) (global_label "ROW_8" (shape bidirectional) (at 365.76 123.19 0) (effects (font (size 1.27 1.27)) (justify right))) (text "ROW_1-ROW_8: entradas ativas LOW.\nUma coluna LOW por vez; demais em alta impedância." (at 167.64 129.54 0) (effects (font (size 1.8 1.8)) (justify left top))) (text "EXPANSOR I²C" (at 167.64 142.24 0) (effects (font (size 2.0 2.0)) (justify left top))) (symbol (lib_id "Sensory:PWR_FLAG") (at 190.5 154.94 0) (unit 1) (in_bom yes) (on_board yes) (dnp no)
    (property "Reference" "#FLG01" (at 190.5 147.32 0) (effects (font (size 1.27 1.27))))
    (property "Value" "PWR_FLAG" (at 190.5 150.622 0) (effects (font (size 1.27 1.27))))
    (property "Footprint" "" (at 190.5 154.94 0) (effects (font (size 1 1)) (hide yes)))
    (property "Assembly_note" "" (at 190.5 154.94 0) (effects (font (size 1 1)) (hide yes)))) (wire (pts (xy 190.5 154.94) (xy 190.5 162.56)) (stroke (width 0) (type default))) (global_label "GND" (shape bidirectional) (at 190.5 162.56 0) (effects (font (size 1.27 1.27)) (justify right))) (symbol (lib_id "Sensory:MCP23017") (at 259.08 200.66 0) (unit 1) (in_bom yes) (on_board yes) (dnp no)
    (property "Reference" "U1" (at 259.08 152.4 0) (effects (font (size 1.27 1.27))))
    (property "Value" "MCP23017-E/SS / CJMCU-2317" (at 259.08 155.702 0) (effects (font (size 1.27 1.27))))
    (property "Footprint" "" (at 259.08 200.66 0) (effects (font (size 1 1)) (hide yes)))
    (property "Assembly_note" "Módulo CJMCU-2317. Numeração do CI SSOP28, não dos headers do módulo." (at 259.08 200.66 0) (effects (font (size 1 1)) (hide yes)))) (wire (pts (xy 271.78 203.2) (xy 279.4 203.2)) (stroke (width 0) (type default))) (global_label "ROW_1" (shape bidirectional) (at 279.4 203.2 180) (effects (font (size 1.27 1.27)) (justify left))) (wire (pts (xy 271.78 205.74) (xy 279.4 205.74)) (stroke (width 0) (type default))) (global_label "ROW_2" (shape bidirectional) (at 279.4 205.74 180) (effects (font (size 1.27 1.27)) (justify left))) (wire (pts (xy 271.78 208.28) (xy 279.4 208.28)) (stroke (width 0) (type default))) (global_label "ROW_3" (shape bidirectional) (at 279.4 208.28 180) (effects (font (size 1.27 1.27)) (justify left))) (wire (pts (xy 271.78 210.82) (xy 279.4 210.82)) (stroke (width 0) (type default))) (global_label "ROW_4" (shape bidirectional) (at 279.4 210.82 180) (effects (font (size 1.27 1.27)) (justify left))) (wire (pts (xy 271.78 213.36) (xy 279.4 213.36)) (stroke (width 0) (type default))) (global_label "ROW_5" (shape bidirectional) (at 279.4 213.36 180) (effects (font (size 1.27 1.27)) (justify left))) (wire (pts (xy 271.78 215.9) (xy 279.4 215.9)) (stroke (width 0) (type default))) (global_label "ROW_6" (shape bidirectional) (at 279.4 215.9 180) (effects (font (size 1.27 1.27)) (justify left))) (wire (pts (xy 271.78 218.44) (xy 279.4 218.44)) (stroke (width 0) (type default))) (global_label "ROW_7" (shape bidirectional) (at 279.4 218.44 180) (effects (font (size 1.27 1.27)) (justify left))) (wire (pts (xy 271.78 220.98) (xy 279.4 220.98)) (stroke (width 0) (type default))) (global_label "COL_h" (shape bidirectional) (at 279.4 220.98 180) (effects (font (size 1.27 1.27)) (justify left))) (wire (pts (xy 259.08 175.26) (xy 259.08 167.64)) (stroke (width 0) (type default))) (global_label "3V3_IO" (shape bidirectional) (at 259.08 167.64 0) (effects (font (size 1.27 1.27)) (justify right))) (wire (pts (xy 259.08 226.06) (xy 259.08 233.68)) (stroke (width 0) (type default))) (global_label "GND" (shape bidirectional) (at 259.08 233.68 0) (effects (font (size 1.27 1.27)) (justify right))) (no_connect (at 248.92 185.42)) (wire (pts (xy 246.38 180.34) (xy 238.76 180.34)) (stroke (width 0) (type default))) (global_label "I2C_SCL" (shape bidirectional) (at 238.76 180.34 0) (effects (font (size 1.27 1.27)) (justify right))) (wire (pts (xy 246.38 182.88) (xy 238.76 182.88)) (stroke (width 0) (type default))) (global_label "I2C_SDA" (shape bidirectional) (at 238.76 182.88 0) (effects (font (size 1.27 1.27)) (justify right))) (no_connect (at 248.92 187.96)) (wire (pts (xy 246.38 215.9) (xy 238.76 215.9)) (stroke (width 0) (type default))) (global_label "GND" (shape bidirectional) (at 238.76 215.9 0) (effects (font (size 1.27 1.27)) (justify right))) (wire (pts (xy 246.38 218.44) (xy 238.76 218.44)) (stroke (width 0) (type default))) (global_label "GND" (shape bidirectional) (at 238.76 218.44 0) (effects (font (size 1.27 1.27)) (justify right))) (wire (pts (xy 246.38 220.98) (xy 238.76 220.98)) (stroke (width 0) (type default))) (global_label "GND" (shape bidirectional) (at 238.76 220.98 0) (effects (font (size 1.27 1.27)) (justify right))) (wire (pts (xy 246.38 203.2) (xy 238.76 203.2)) (stroke (width 0) (type default))) (global_label "MCP_RESET" (shape bidirectional) (at 238.76 203.2 0) (effects (font (size 1.27 1.27)) (justify right))) (no_connect (at 246.38 198.12)) (no_connect (at 246.38 195.58)) (wire (pts (xy 271.78 180.34) (xy 279.4 180.34)) (stroke (width 0) (type default))) (global_label "COL_a" (shape bidirectional) (at 279.4 180.34 180) (effects (font (size 1.27 1.27)) (justify left))) (wire (pts (xy 271.78 182.88) (xy 279.4 182.88)) (stroke (width 0) (type default))) (global_label "COL_b" (shape bidirectional) (at 279.4 182.88 180) (effects (font (size 1.27 1.27)) (justify left))) (wire (pts (xy 271.78 185.42) (xy 279.4 185.42)) (stroke (width 0) (type default))) (global_label "COL_c" (shape bidirectional) (at 279.4 185.42 180) (effects (font (size 1.27 1.27)) (justify left))) (wire (pts (xy 271.78 187.96) (xy 279.4 187.96)) (stroke (width 0) (type default))) (global_label "COL_d" (shape bidirectional) (at 279.4 187.96 180) (effects (font (size 1.27 1.27)) (justify left))) (wire (pts (xy 271.78 190.5) (xy 279.4 190.5)) (stroke (width 0) (type default))) (global_label "COL_e" (shape bidirectional) (at 279.4 190.5 180) (effects (font (size 1.27 1.27)) (justify left))) (wire (pts (xy 271.78 193.04) (xy 279.4 193.04)) (stroke (width 0) (type default))) (global_label "COL_f" (shape bidirectional) (at 279.4 193.04 180) (effects (font (size 1.27 1.27)) (justify left))) (wire (pts (xy 271.78 195.58) (xy 279.4 195.58)) (stroke (width 0) (type default))) (global_label "ROW_8" (shape bidirectional) (at 279.4 195.58 180) (effects (font (size 1.27 1.27)) (justify left))) (wire (pts (xy 271.78 198.12) (xy 279.4 198.12)) (stroke (width 0) (type default))) (global_label "COL_g" (shape bidirectional) (at 279.4 198.12 180) (effects (font (size 1.27 1.27)) (justify left))) (symbol (lib_id "Sensory:R") (at 162.56 182.88 0) (unit 1) (in_bom yes) (on_board yes) (dnp no)
    (property "Reference" "R1" (at 170.18 177.8 0) (effects (font (size 1.27 1.27))))
    (property "Value" "4.7k" (at 170.18 181.102 0) (effects (font (size 1.27 1.27))))
    (property "Footprint" "" (at 162.56 182.88 0) (effects (font (size 1 1)) (hide yes)))
    (property "Assembly_note" "Não duplicar pull-up equivalente já presente no módulo." (at 162.56 182.88 0) (effects (font (size 1 1)) (hide yes)))) (wire (pts (xy 162.56 179.07) (xy 162.56 171.45)) (stroke (width 0) (type default))) (global_label "3V3_IO" (shape bidirectional) (at 162.56 171.45 0) (effects (font (size 1.27 1.27)) (justify right))) (wire (pts (xy 162.56 186.69) (xy 162.56 194.31)) (stroke (width 0) (type default))) (global_label "I2C_SDA" (shape bidirectional) (at 162.56 194.31 0) (effects (font (size 1.27 1.27)) (justify right))) (symbol (lib_id "Sensory:R") (at 195.58 182.88 0) (unit 1) (in_bom yes) (on_board yes) (dnp no)
    (property "Reference" "R2" (at 203.2 177.8 0) (effects (font (size 1.27 1.27))))
    (property "Value" "4.7k" (at 203.2 181.102 0) (effects (font (size 1.27 1.27))))
    (property "Footprint" "" (at 195.58 182.88 0) (effects (font (size 1 1)) (hide yes)))
    (property "Assembly_note" "Não duplicar pull-up equivalente já presente no módulo." (at 195.58 182.88 0) (effects (font (size 1 1)) (hide yes)))) (wire (pts (xy 195.58 179.07) (xy 195.58 171.45)) (stroke (width 0) (type default))) (global_label "3V3_IO" (shape bidirectional) (at 195.58 171.45 0) (effects (font (size 1.27 1.27)) (justify right))) (wire (pts (xy 195.58 186.69) (xy 195.58 194.31)) (stroke (width 0) (type default))) (global_label "I2C_SCL" (shape bidirectional) (at 195.58 194.31 0) (effects (font (size 1.27 1.27)) (justify right))) (symbol (lib_id "Sensory:R") (at 340.36 182.88 0) (unit 1) (in_bom yes) (on_board yes) (dnp no)
    (property "Reference" "R3" (at 347.98 177.8 0) (effects (font (size 1.27 1.27))))
    (property "Value" "10k" (at 347.98 181.102 0) (effects (font (size 1.27 1.27))))
    (property "Footprint" "" (at 340.36 182.88 0) (effects (font (size 1 1)) (hide yes)))
    (property "Assembly_note" "Não duplicar pull-up equivalente já presente no módulo." (at 340.36 182.88 0) (effects (font (size 1 1)) (hide yes)))) (wire (pts (xy 340.36 179.07) (xy 340.36 171.45)) (stroke (width 0) (type default))) (global_label "3V3_IO" (shape bidirectional) (at 340.36 171.45 0) (effects (font (size 1.27 1.27)) (justify right))) (wire (pts (xy 340.36 186.69) (xy 340.36 194.31)) (stroke (width 0) (type default))) (global_label "MCP_RESET" (shape bidirectional) (at 340.36 194.31 0) (effects (font (size 1.27 1.27)) (justify right))) (symbol (lib_id "Sensory:C") (at 347.98 223.52 0) (unit 1) (in_bom yes) (on_board yes) (dnp no)
    (property "Reference" "C4" (at 355.6 218.44 0) (effects (font (size 1.27 1.27))))
    (property "Value" "100nF" (at 355.6 221.742 0) (effects (font (size 1.27 1.27))))
    (property "Footprint" "" (at 347.98 223.52 0) (effects (font (size 1 1)) (hide yes)))
    (property "Assembly_note" "Desacoplamento junto a VDD/VSS do MCP; pode estar incorporado ao módulo." (at 347.98 223.52 0) (effects (font (size 1 1)) (hide yes)))) (wire (pts (xy 347.98 219.71) (xy 347.98 212.09)) (stroke (width 0) (type default))) (global_label "3V3_IO" (shape bidirectional) (at 347.98 212.09 0) (effects (font (size 1.27 1.27)) (justify right))) (wire (pts (xy 347.98 227.33) (xy 347.98 234.95)) (stroke (width 0) (type default))) (global_label "GND" (shape bidirectional) (at 347.98 234.95 0) (effects (font (size 1.27 1.27)) (justify right))) (text "U1 / I²C: endereço 0x20.\nGPA7 e GPB7 usados somente como saídas.\nOLAT=0; seleção de coluna por IODIR; GPPU=0." (at 20.32 200.66 0) (effects (font (size 1.8 1.8)) (justify left top))) (text "U1: numeração do CI SSOP28, não dos headers do módulo.\nNão duplicar pull-ups e desacoplamento já presentes nos módulos.\nC4 junto a VDD/VSS." (at 165.1 246.38 0) (effects (font (size 1.8 1.8)) (justify left top))) (sheet (at 20.32 261.62) (size 38.1 15.24) (stroke (width 0.254) (type default)) (fill (color 0 0 0 0))
    (property "Sheetname" "02 / Interface e SD" (at 20.32 259.08 0) (effects (font (size 1.27 1.27)) (justify left bottom)))
    (property "Sheetfile" "perifericos.kicad_sch" (at 20.32 279.4 0) (effects (font (size 1 1)) (justify left top)))) (sheet (at 129.54 261.62) (size 38.1 15.24) (stroke (width 0.254) (type default)) (fill (color 0 0 0 0))
    (property "Sheetname" "03 / Matriz 8x8" (at 129.54 259.08 0) (effects (font (size 1.27 1.27)) (justify left bottom)))
    (property "Sheetfile" "matriz.kicad_sch" (at 129.54 279.4 0) (effects (font (size 1 1)) (justify left top)))) (embedded_fonts no))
